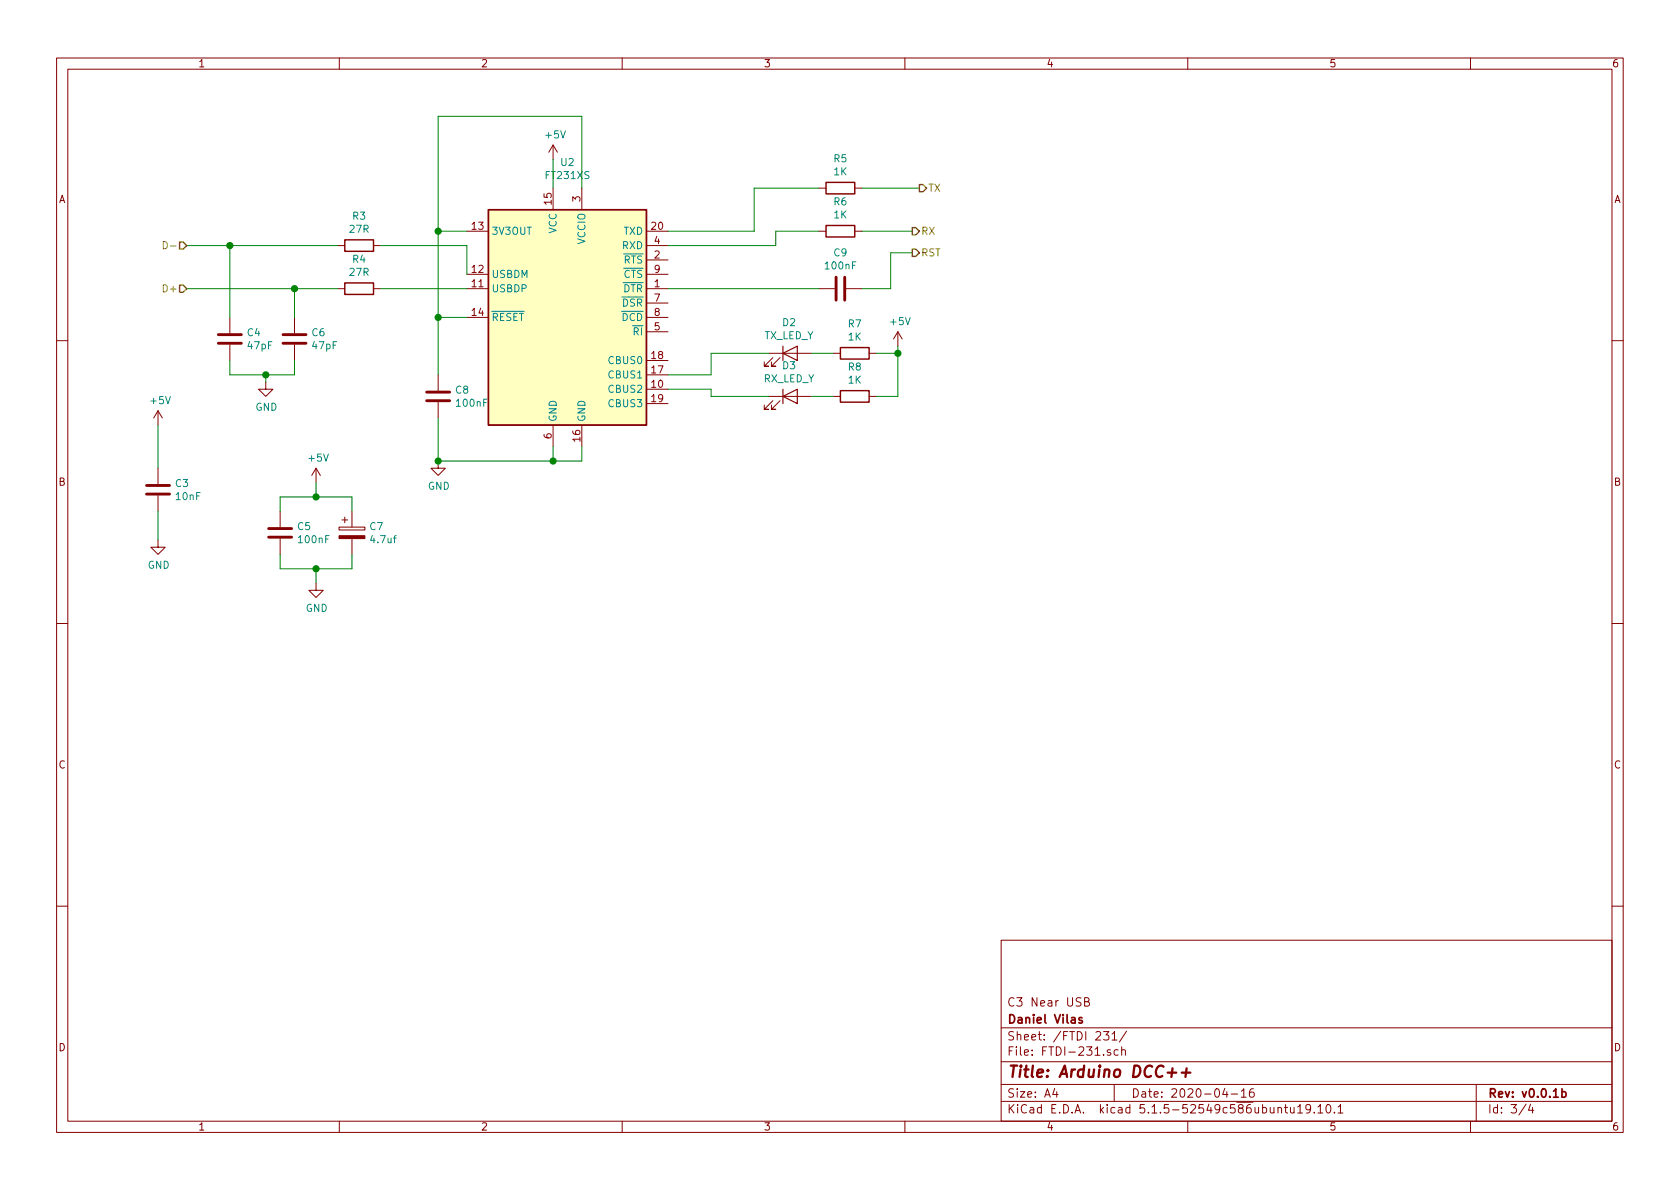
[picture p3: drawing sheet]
EESchema Schematic File Version 4
EELAYER 30 0
EELAYER END
$Descr A4 11693 8268
encoding utf-8
Sheet 3 4
Title "Arduino DCC++"
Date "2020-04-16"
Rev "v0.0.1b"
Comp "Daniel Vilas"
Comment1 "C3 Near USB"
Comment2 ""
Comment3 ""
Comment4 ""
$EndDescr
Text HLabel 1300 1700 0    50   Input ~ 0
D-
Text HLabel 1300 2000 0    50   Input ~ 0
D+
Text HLabel 6400 1300 2    50   Output ~ 0
TX
Text HLabel 6350 1600 2    50   Output ~ 0
RX
Text HLabel 6350 1750 2    50   Output ~ 0
RST
$Comp
L Interface_USB:FT231XS U2
U 1 1
P 3950 2200
F 0 "U2" H 3950 3281 50  0000 C CNN
F 1 "FT231XS" H 3950 3190 50  0000 C CNN
F 2 "Package_SO:SSOP-20_3.9x8.7mm_P0.635mm" H 4950 1400 50  0001 C CNN
F 3 "https://www.ftdichip.com/Support/Documents/DataSheets/ICs/DS_FT231X.pdf" H 3950 2200 50  0001 C CNN
	1    3950 2200
	1    0    0    -1  
$EndComp
$Comp
L Device:R R3
U 1 1
P 2500 1700
F 0 "R3" V 2293 1700 50  0000 C CNN
F 1 "27R" V 2384 1700 50  0000 C CNN
F 2 "Resistor_SMD:R_1206_3216Metric_Pad1.42x1.75mm_HandSolder" V 2430 1700 50  0001 C CNN
F 3 "~" H 2500 1700 50  0001 C CNN
	1    2500 1700
	0    1    1    0   
$EndComp
$Comp
L Device:R R4
U 1 1
P 2500 2000
F 0 "R4" V 2293 2000 50  0000 C CNN
F 1 "27R" V 2384 2000 50  0000 C CNN
F 2 "Resistor_SMD:R_1206_3216Metric_Pad1.42x1.75mm_HandSolder" V 2430 2000 50  0001 C CNN
F 3 "~" H 2500 2000 50  0001 C CNN
	1    2500 2000
	0    1    1    0   
$EndComp
Wire Wire Line
	1300 1700 1600 1700
Wire Wire Line
	2650 1700 3250 1700
Wire Wire Line
	3250 1700 3250 1900
Wire Wire Line
	3250 2000 2650 2000
Wire Wire Line
	2350 2000 2050 2000
$Comp
L Device:C C4
U 1 1
P 1600 2350
F 0 "C4" H 1715 2396 50  0000 L CNN
F 1 "47pF" H 1715 2305 50  0000 L CNN
F 2 "Capacitor_SMD:C_1206_3216Metric_Pad1.42x1.75mm_HandSolder" H 1638 2200 50  0001 C CNN
F 3 "~" H 1600 2350 50  0001 C CNN
	1    1600 2350
	1    0    0    -1  
$EndComp
$Comp
L Device:C C6
U 1 1
P 2050 2350
F 0 "C6" H 2165 2396 50  0000 L CNN
F 1 "47pF" H 2165 2305 50  0000 L CNN
F 2 "Capacitor_SMD:C_1206_3216Metric_Pad1.42x1.75mm_HandSolder" H 2088 2200 50  0001 C CNN
F 3 "~" H 2050 2350 50  0001 C CNN
	1    2050 2350
	1    0    0    -1  
$EndComp
$Comp
L Device:C C5
U 1 1
P 1950 3700
F 0 "C5" H 2065 3746 50  0000 L CNN
F 1 "100nF" H 2065 3655 50  0000 L CNN
F 2 "Capacitor_SMD:C_1206_3216Metric_Pad1.42x1.75mm_HandSolder" H 1988 3550 50  0001 C CNN
F 3 "~" H 1950 3700 50  0001 C CNN
	1    1950 3700
	1    0    0    -1  
$EndComp
$Comp
L Device:C C3
U 1 1
P 1100 3400
F 0 "C3" H 1215 3446 50  0000 L CNN
F 1 "10nF" H 1215 3355 50  0000 L CNN
F 2 "Capacitor_SMD:C_1206_3216Metric_Pad1.42x1.75mm_HandSolder" H 1138 3250 50  0001 C CNN
F 3 "~" H 1100 3400 50  0001 C CNN
	1    1100 3400
	1    0    0    -1  
$EndComp
$Comp
L Device:C C8
U 1 1
P 3050 2750
F 0 "C8" H 3165 2796 50  0000 L CNN
F 1 "100nF" H 3165 2705 50  0000 L CNN
F 2 "Capacitor_SMD:C_1206_3216Metric_Pad1.42x1.75mm_HandSolder" H 3088 2600 50  0001 C CNN
F 3 "~" H 3050 2750 50  0001 C CNN
	1    3050 2750
	1    0    0    -1  
$EndComp
$Comp
L power:GND #PWR019
U 1 1
P 3050 3200
F 0 "#PWR019" H 3050 2950 50  0001 C CNN
F 1 "GND" H 3055 3027 50  0000 C CNN
F 2 "" H 3050 3200 50  0001 C CNN
F 3 "" H 3050 3200 50  0001 C CNN
	1    3050 3200
	1    0    0    -1  
$EndComp
$Comp
L power:GND #PWR018
U 1 1
P 2200 4050
F 0 "#PWR018" H 2200 3800 50  0001 C CNN
F 1 "GND" H 2205 3877 50  0000 C CNN
F 2 "" H 2200 4050 50  0001 C CNN
F 3 "" H 2200 4050 50  0001 C CNN
	1    2200 4050
	1    0    0    -1  
$EndComp
$Comp
L power:GND #PWR016
U 1 1
P 1850 2650
F 0 "#PWR016" H 1850 2400 50  0001 C CNN
F 1 "GND" H 1855 2477 50  0000 C CNN
F 2 "" H 1850 2650 50  0001 C CNN
F 3 "" H 1850 2650 50  0001 C CNN
	1    1850 2650
	1    0    0    -1  
$EndComp
$Comp
L power:GND #PWR015
U 1 1
P 1100 3750
F 0 "#PWR015" H 1100 3500 50  0001 C CNN
F 1 "GND" H 1105 3577 50  0000 C CNN
F 2 "" H 1100 3750 50  0001 C CNN
F 3 "" H 1100 3750 50  0001 C CNN
	1    1100 3750
	1    0    0    -1  
$EndComp
$Comp
L power:+5V #PWR014
U 1 1
P 1100 2950
F 0 "#PWR014" H 1100 2800 50  0001 C CNN
F 1 "+5V" H 1115 3123 50  0000 C CNN
F 2 "" H 1100 2950 50  0001 C CNN
F 3 "" H 1100 2950 50  0001 C CNN
	1    1100 2950
	1    0    0    -1  
$EndComp
$Comp
L power:+5V #PWR020
U 1 1
P 3850 1100
F 0 "#PWR020" H 3850 950 50  0001 C CNN
F 1 "+5V" H 3865 1273 50  0000 C CNN
F 2 "" H 3850 1100 50  0001 C CNN
F 3 "" H 3850 1100 50  0001 C CNN
	1    3850 1100
	1    0    0    -1  
$EndComp
Wire Wire Line
	1600 2200 1600 1700
Connection ~ 1600 1700
Wire Wire Line
	1600 1700 2350 1700
Wire Wire Line
	2050 2200 2050 2000
Connection ~ 2050 2000
Wire Wire Line
	2050 2000 1300 2000
Wire Wire Line
	1600 2500 1600 2600
Wire Wire Line
	1600 2600 1850 2600
Wire Wire Line
	1850 2600 1850 2650
Wire Wire Line
	2050 2500 2050 2600
Wire Wire Line
	2050 2600 1850 2600
Connection ~ 1850 2600
$Comp
L power:+5V #PWR017
U 1 1
P 2200 3350
F 0 "#PWR017" H 2200 3200 50  0001 C CNN
F 1 "+5V" H 2215 3523 50  0000 C CNN
F 2 "" H 2200 3350 50  0001 C CNN
F 3 "" H 2200 3350 50  0001 C CNN
	1    2200 3350
	1    0    0    -1  
$EndComp
Wire Wire Line
	2200 3350 2200 3450
Wire Wire Line
	2200 3450 2450 3450
Wire Wire Line
	2450 3450 2450 3550
Wire Wire Line
	2450 3850 2450 3950
Wire Wire Line
	2450 3950 2200 3950
Wire Wire Line
	2200 3950 2200 4050
Wire Wire Line
	1950 3850 1950 3950
Wire Wire Line
	1950 3950 2200 3950
Connection ~ 2200 3950
Wire Wire Line
	1950 3550 1950 3450
Wire Wire Line
	1950 3450 2200 3450
Connection ~ 2200 3450
Wire Wire Line
	4050 3100 4050 3200
Wire Wire Line
	4050 3200 3850 3200
Connection ~ 3050 3200
Wire Wire Line
	3850 3100 3850 3200
Connection ~ 3850 3200
Wire Wire Line
	3850 3200 3050 3200
Wire Wire Line
	3250 1600 3050 1600
Wire Wire Line
	3050 1600 3050 2200
Wire Wire Line
	3050 2900 3050 3200
Wire Wire Line
	3250 2200 3050 2200
Connection ~ 3050 2200
Wire Wire Line
	3050 2200 3050 2600
Wire Wire Line
	3050 1600 3050 800 
Wire Wire Line
	3050 800  4050 800 
Wire Wire Line
	4050 800  4050 1300
Connection ~ 3050 1600
Wire Wire Line
	3850 1300 3850 1100
Wire Wire Line
	1100 3750 1100 3550
Wire Wire Line
	1100 3250 1100 2950
$Comp
L Device:CP C7
U 1 1
P 2450 3700
F 0 "C7" H 2568 3746 50  0000 L CNN
F 1 "4.7uf" H 2568 3655 50  0000 L CNN
F 2 "Capacitor_SMD:CP_Elec_4x5.3" H 2488 3550 50  0001 C CNN
F 3 "~" H 2450 3700 50  0001 C CNN
	1    2450 3700
	1    0    0    -1  
$EndComp
$Comp
L Device:C C9
U 1 1
P 5850 2000
F 0 "C9" V 5598 2000 50  0000 C CNN
F 1 "100nF" V 5689 2000 50  0000 C CNN
F 2 "Capacitor_SMD:C_1206_3216Metric_Pad1.42x1.75mm_HandSolder" H 5888 1850 50  0001 C CNN
F 3 "~" H 5850 2000 50  0001 C CNN
	1    5850 2000
	0    1    1    0   
$EndComp
Wire Wire Line
	6200 1750 6200 2000
Wire Wire Line
	6350 1600 6000 1600
Wire Wire Line
	5400 1600 5400 1700
Wire Wire Line
	5400 1700 4650 1700
Wire Wire Line
	5250 1300 5700 1300
Wire Wire Line
	6000 2000 6200 2000
Wire Wire Line
	4650 2000 5700 2000
Wire Wire Line
	6350 1750 6200 1750
$Comp
L power:+5V #PWR021
U 1 1
P 6250 2400
F 0 "#PWR021" H 6250 2250 50  0001 C CNN
F 1 "+5V" H 6265 2573 50  0000 C CNN
F 2 "" H 6250 2400 50  0001 C CNN
F 3 "" H 6250 2400 50  0001 C CNN
	1    6250 2400
	1    0    0    -1  
$EndComp
$Comp
L Device:R R8
U 1 1
P 5950 2750
F 0 "R8" V 5743 2750 50  0000 C CNN
F 1 "1K" V 5834 2750 50  0000 C CNN
F 2 "Resistor_SMD:R_1206_3216Metric_Pad1.42x1.75mm_HandSolder" V 5880 2750 50  0001 C CNN
F 3 "~" H 5950 2750 50  0001 C CNN
	1    5950 2750
	0    1    1    0   
$EndComp
$Comp
L Device:R R7
U 1 1
P 5950 2450
F 0 "R7" V 5743 2450 50  0000 C CNN
F 1 "1K" V 5834 2450 50  0000 C CNN
F 2 "Resistor_SMD:R_1206_3216Metric_Pad1.42x1.75mm_HandSolder" V 5880 2450 50  0001 C CNN
F 3 "~" H 5950 2450 50  0001 C CNN
	1    5950 2450
	0    1    1    0   
$EndComp
$Comp
L Device:LED D2
U 1 1
P 5500 2450
F 0 "D2" H 5493 2666 50  0000 C CNN
F 1 "TX_LED_Y" H 5493 2575 50  0000 C CNN
F 2 "LED_SMD:LED_1206_3216Metric_Pad1.42x1.75mm_HandSolder" H 5500 2450 50  0001 C CNN
F 3 "~" H 5500 2450 50  0001 C CNN
	1    5500 2450
	1    0    0    -1  
$EndComp
$Comp
L Device:LED D3
U 1 1
P 5500 2750
F 0 "D3" H 5493 2966 50  0000 C CNN
F 1 "RX_LED_Y" H 5493 2875 50  0000 C CNN
F 2 "LED_SMD:LED_1206_3216Metric_Pad1.42x1.75mm_HandSolder" H 5500 2750 50  0001 C CNN
F 3 "~" H 5500 2750 50  0001 C CNN
	1    5500 2750
	1    0    0    -1  
$EndComp
Wire Wire Line
	6250 2400 6250 2450
Wire Wire Line
	6250 2450 6100 2450
Wire Wire Line
	6100 2750 6250 2750
Wire Wire Line
	6250 2750 6250 2450
Connection ~ 6250 2450
Wire Wire Line
	5800 2450 5650 2450
Wire Wire Line
	5800 2750 5650 2750
Wire Wire Line
	5350 2450 4950 2450
Wire Wire Line
	4950 2450 4950 2600
Wire Wire Line
	4950 2600 4650 2600
Wire Wire Line
	4650 2700 4950 2700
Wire Wire Line
	4950 2700 4950 2750
Wire Wire Line
	4950 2750 5350 2750
$Comp
L Device:R R5
U 1 1
P 5850 1300
F 0 "R5" V 5643 1300 50  0000 C CNN
F 1 "1K" V 5734 1300 50  0000 C CNN
F 2 "Resistor_SMD:R_1206_3216Metric_Pad1.42x1.75mm_HandSolder" V 5780 1300 50  0001 C CNN
F 3 "~" H 5850 1300 50  0001 C CNN
	1    5850 1300
	0    1    1    0   
$EndComp
Wire Wire Line
	6000 1300 6400 1300
$Comp
L Device:R R6
U 1 1
P 5850 1600
F 0 "R6" V 5643 1600 50  0000 C CNN
F 1 "1K" V 5734 1600 50  0000 C CNN
F 2 "Resistor_SMD:R_1206_3216Metric_Pad1.42x1.75mm_HandSolder" V 5780 1600 50  0001 C CNN
F 3 "~" H 5850 1600 50  0001 C CNN
	1    5850 1600
	0    1    1    0   
$EndComp
Wire Wire Line
	5700 1600 5400 1600
Wire Wire Line
	4650 1600 5250 1600
Wire Wire Line
	5250 1300 5250 1600
$EndSCHEMATC
